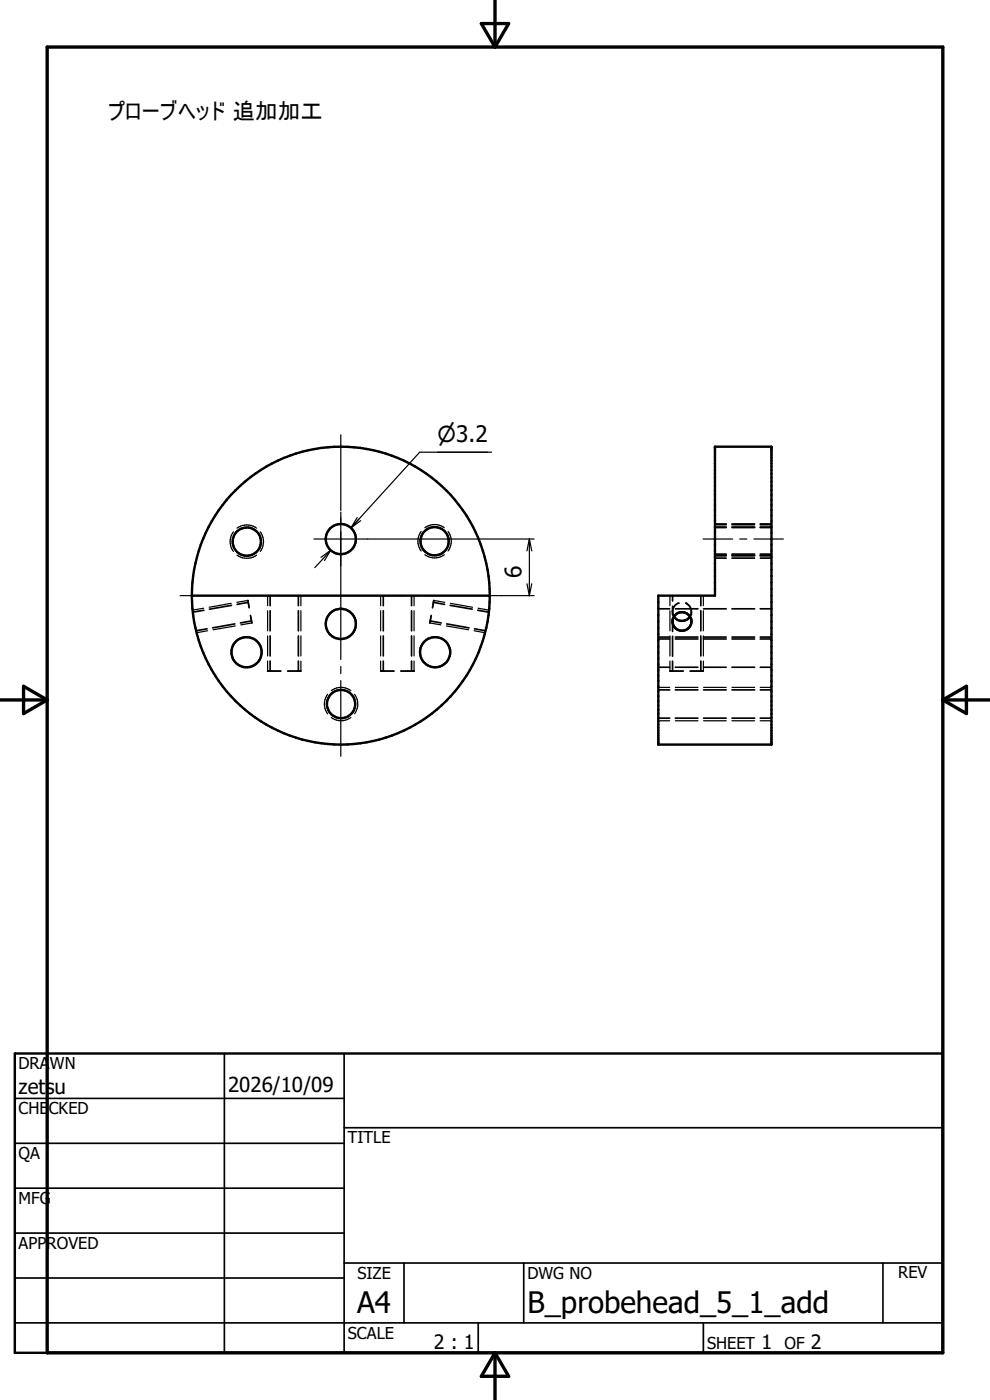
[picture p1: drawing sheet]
<svg xmlns="http://www.w3.org/2000/svg" width="210mm" height="297mm" viewBox="0 0 210 297" stroke-linecap="round" stroke-linejoin="round" font-family="sans-serif">
<g fill="none" stroke="#000" stroke-width=".51">
<path d="M151.7 94.8h12v63.2h-24v-31.6h12zM40.7 126.4h63.2M40.7 126.4a31.6 31.6 0 0 1 31.6-31.6 31.6 31.6 0 0 1 31.6 31.6M40.7 126.4a31.6 31.6 0 0 0 31.6 31.6 31.6 31.6 0 0 0 31.6-31.6M143 130.8a2.04 2.04 0 0 0 3.4 0M3.1 223.5h196.9v63.5h-196.9z"/>
<circle cx="52.4" cy="114.9" r="2.99"/>
<circle cx="72.3" cy="114.4" r="3.2"/>
<circle cx="92.2" cy="114.8" r="3"/>
<circle cx="52.3" cy="138.4" r="3.2"/>
<circle cx="72.3" cy="132.4" r="3.2"/>
<circle cx="92.3" cy="138.4" r="3.2"/>
<circle cx="144.7" cy="131.8" r="1.99"/>
<circle cx="72.3" cy="149.4" r="3"/>
</g>
<g fill="none" stroke="#000" stroke-width=".36">
<path d="M151.7 111.2h2.4M151.7 117.6h2.4M151.7 111.8h2.4M151.7 117.8h2.4M151.7 111.9h2.4M151.7 117.9h2.4M155.3 111.2h4.8M155.3 117.6h4.8M155.3 111.8h4.8M155.3 117.8h4.8M155.3 111.9h4.8M155.3 117.9h4.8"/>
<path d="M161.3 111.2h2.4M161.3 117.6h2.4M161.3 111.8h2.4M161.3 117.8h2.4M161.3 111.9h2.4M161.3 117.9h2.4M43.3 129.5l-2.4 .4M43.9 133.4l-2.3 .4M49.1 128.4l-4.7 .8M49.8 132.4l-4.7 .8M52.6 127.4l.3 1.6M52.6 127.4h.1"/>
<path d="M52.7 127.8l-2.4 .4M53.1 130.6l.3 1.6M53.3 131.7l-2.3 .5M57.3 126.4v2.1M57.3 129.6v4.2M57.3 134.9v4.3M63.3 126.4v2.1M63.3 129.6v4.2M63.3 134.9v4.3M81.3 126.4v2.1M81.3 129.6v4.2M81.3 134.9v4.3"/>
<path d="M87.3 126.4v2.1M87.3 129.6v4.2M87.3 134.9v4.3M91.3 131.7l2.3 .5M91.5 130.6l-.3 1.6M92 127.8l2.3 .4M92 127.4h.1M92 127.4l-.3 1.6M94.8 132.4l4.7 .8M95.5 128.4l4.7 .8M100.7 133.4l2.3 .4M101.4 129.5l2.3 .4"/>
<path d="M139.7 129.2h2.4M139.7 135.6h2.4M139.7 135.2h2.4M142.7 129.8l.3 1M142.7 126.4v1.1M142.7 128.6v1.9M142.7 131.2v2.8M142.7 135v4.2M143.3 129.2h4.8M143.3 135.6h4.8M143.3 135.2h4.8M143.8 128l-.7 .6-.4 .9"/>
<path d="M145.5 128a1.94 1.94 0 0 1 .9 2.8M146.7 129.8v.7M146.7 131.2v.7M148.7 126.4v2.1M148.7 129.6v4.2M148.7 134.9v4.3M149.3 129.2h4.8M149.3 135.6h4.8M149.3 135.2h4.8M155.3 129.2h4.8M155.3 135.6h4.8M155.3 135.2h4.8"/>
<path d="M161.3 129.2h2.4M161.3 135.6h2.4M161.3 135.2h2.4M56.8 142.4h2.8M57.3 140.2v2.2M61 142.4h2.8M63.3 140.2v2.2M80.8 142.4h2.8M81.3 140.2v2.2M85 142.4h2.8M87.3 140.2v2.2M139.7 141.6h2.4"/>
<path d="M139.7 146.4h2.4M139.7 152.4h2.4M142.1 142.4h2.9M142.7 140.3v2.1M143.3 141.6h4.8M143.3 146.4h4.8M143.3 152.4h4.8M146.4 142.4h2.8M148.7 140.2v2.2M149.3 141.6h4.8M149.3 146.4h4.8M149.3 152.4h4.8"/>
<path d="M155.3 141.6h4.8M155.3 146.4h4.8M155.3 152.4h4.8M161.3 141.6h2.4M161.3 146.4h2.4M161.3 152.4h2.4M3.1 233h69.9M47.6 223.5v63.5M73 239.2h127M73 223.5v63.5M3.1 242.6h69.9M3.1 252.1h69.9"/>
<path d="M3.1 261.6h69.9M3.1 271.1h69.9M73 268h127M85.7 268v12.7M111.1 268v12.7M187.3 268v12.7M3.1 280.7h196.9M101.5 280.7v6.3M149.2 280.7v6.3"/>
</g>
<g fill="none" stroke="#000" stroke-width=".25">
<path d="M72.3 92.3v16M104.3 95.9h-15.3l-14.5 16.1M49.5 112.8a3.5 3.5 0 0 0 0 4.2M50.3 117.8a3.6 3.6 0 0 0 4.1 0M50.3 112a3.5 3.5 0 0 1 4.1 0M55.2 112.8a3.5 3.5 0 0 1 0 4.2M66.6 114.4h46.7M70.2 116.7l-3.4 3.7M70.2 116.7l-1.4 2.2M70.2 116.7l-2.1 1.5M72.3 108.7v31.2M75.8 109.8l-1.3 2.2"/>
<path d="M76.1 110.1l-1.6 1.9M76.5 110.5l-2 1.5M89.3 112.8a3.5 3.5 0 0 0 0 4.1M90.1 117.7a3.5 3.5 0 0 0 4.2 0M90.1 112a3.5 3.5 0 0 1 4.2 0M95.1 112.8a3.5 3.5 0 0 1 0 4.1M112.3 114.4v12M112.3 114.4l.5 2.5M112.3 114.4l-.5 2.5M149.2 114.4h6.2M151.7 111.3h2.4M151.7 118.4h2.4"/>
<path d="M151.7 111.4h2.4M155.3 111.3h4.8M155.3 118.4h4.8M155.3 111.4h4.8M156.9 114.4h1.5M159.9 114.4h6.3M161.3 111.3h2.4M161.3 118.4h2.4M161.3 111.4h2.4M38.2 126.4h16.1M43.2 129l-2.4 .4M44 133.8l-2.3 .4"/>
<path d="M49 128l-4.6 .8M49.9 132.8l-4.7 .8M52.6 127.4l-2.4 .4M53.4 132.2l-2.3 .4M55.8 126.4h1.5M56.8 126.4v2.1M56.8 129.6v4.2M56.8 134.9v4.3M58.8 126.4h27.1M63.8 126.4v2.1M63.8 129.6v4.2M63.8 134.9v4.3"/>
<path d="M80.8 126.4v2.1M80.8 129.6v4.2M80.8 134.9v4.3M87.4 126.4h1.5M87.8 126.4v2.1M87.8 129.6v4.2M87.8 134.9v4.3M90.4 126.4h22.9M91.2 132.2l2.3 .4M92 127.4l2.4 .4M94.7 132.8l4.7 .8M95.5 128l4.7 .8"/>
<path d="M100.6 133.8l2.3 .4M101.4 129l2.4 .4M111.8 123.9l.5 2.5M112.8 123.9l-.5 2.5M142.1 126.4v2.1M142.1 129.6v4.2M142.1 134.9v4.3M149.2 126.4v2.1M149.2 129.6v4.2M149.2 134.9v4.3M56.8 140.2v2.2M63.8 140.2v2.2"/>
<path d="M69.5 147.3a3.5 3.5 0 0 0 0 4.1M70.3 152.2a3.5 3.5 0 0 0 4.1 0M70.3 146.5a3.5 3.5 0 0 1 4.1 0M72.3 141.4v1.5M72.3 144.4v16.1M75.2 147.3a3.5 3.5 0 0 1 0 4.1M80.8 140.2v2.2M87.8 140.2v2.2M139.7 145.8h2.4M139.7 152.9h2.4M142.1 140.2v2.2M143.3 145.8h4.8"/>
<path d="M143.3 152.9h4.8M149.2 140.2v2.2M149.3 145.8h4.8M149.3 152.9h4.8M155.3 145.8h4.8M155.3 152.9h4.8M161.3 145.8h2.4M161.3 152.9h2.4"/>
<circle cx="72.3" cy="126.4" r="31.6"/>
</g>
<g fill="#000">
<circle cx="143.8" cy="128" r=".18"/>
<circle cx="145.5" cy="128" r=".18"/>
</g>
<path d="M10 10h190v277h-190zM102.1 5h5.8l-2.9 5zM105 0v10M0 148.5h10M5 145.6l5 2.9-5 2.9zM200 148.5h10M200 148.5l5-2.9v5.8zM105 287v10M105 287l2.9 5h-5.8z" fill="none" stroke="#000" stroke-width=".71"/>
<g font-size="6.3">
<text x="75.8" y="278.5">A4</text>
<text x="111.9" y="278.6">B_probehead_5_1_add</text>
</g>
<g font-size="4.8">
<text x="22.9" y="25.2">プローブヘッド 追加加工</text>
<text x="110.6" y="122.7" transform="rotate(-90 110.6 122.7)">6</text>
</g>
<text font-size="4.6" x="92.8" y="93.8">n3.2</text>
<g font-size="4.4">
<text x="3.9" y="232.2">zetsu</text>
<text x="48.4" y="231.6">2026/10/09</text>
</g>
<g font-size="4.2">
<text x="92" y="286.2">2 : 1</text>
<text x="161.5" y="286.2">1</text>
<text x="172" y="286.2">2</text>
</g>
<g font-size="3.5">
<text x="3.9" y="226.8">DRAWN</text>
<text x="3.9" y="236.3">CHECKED</text>
<text x="3.9" y="245.9">QA</text>
<text x="73.8" y="242.5">TITLE</text>
<text x="3.9" y="255.4">MFG</text>
<text x="3.9" y="264.9">APPROVED</text>
<text x="75.8" y="271.3">SIZE</text>
<text x="111.9" y="271.3">DWG NO</text>
<text x="190.5" y="271.2">REV</text>
<text x="73.8" y="284">SCALE</text>
<text x="150" y="286.2">SHEET</text>
<text x="166.4" y="286.2">OF</text>
</g>
</svg>
